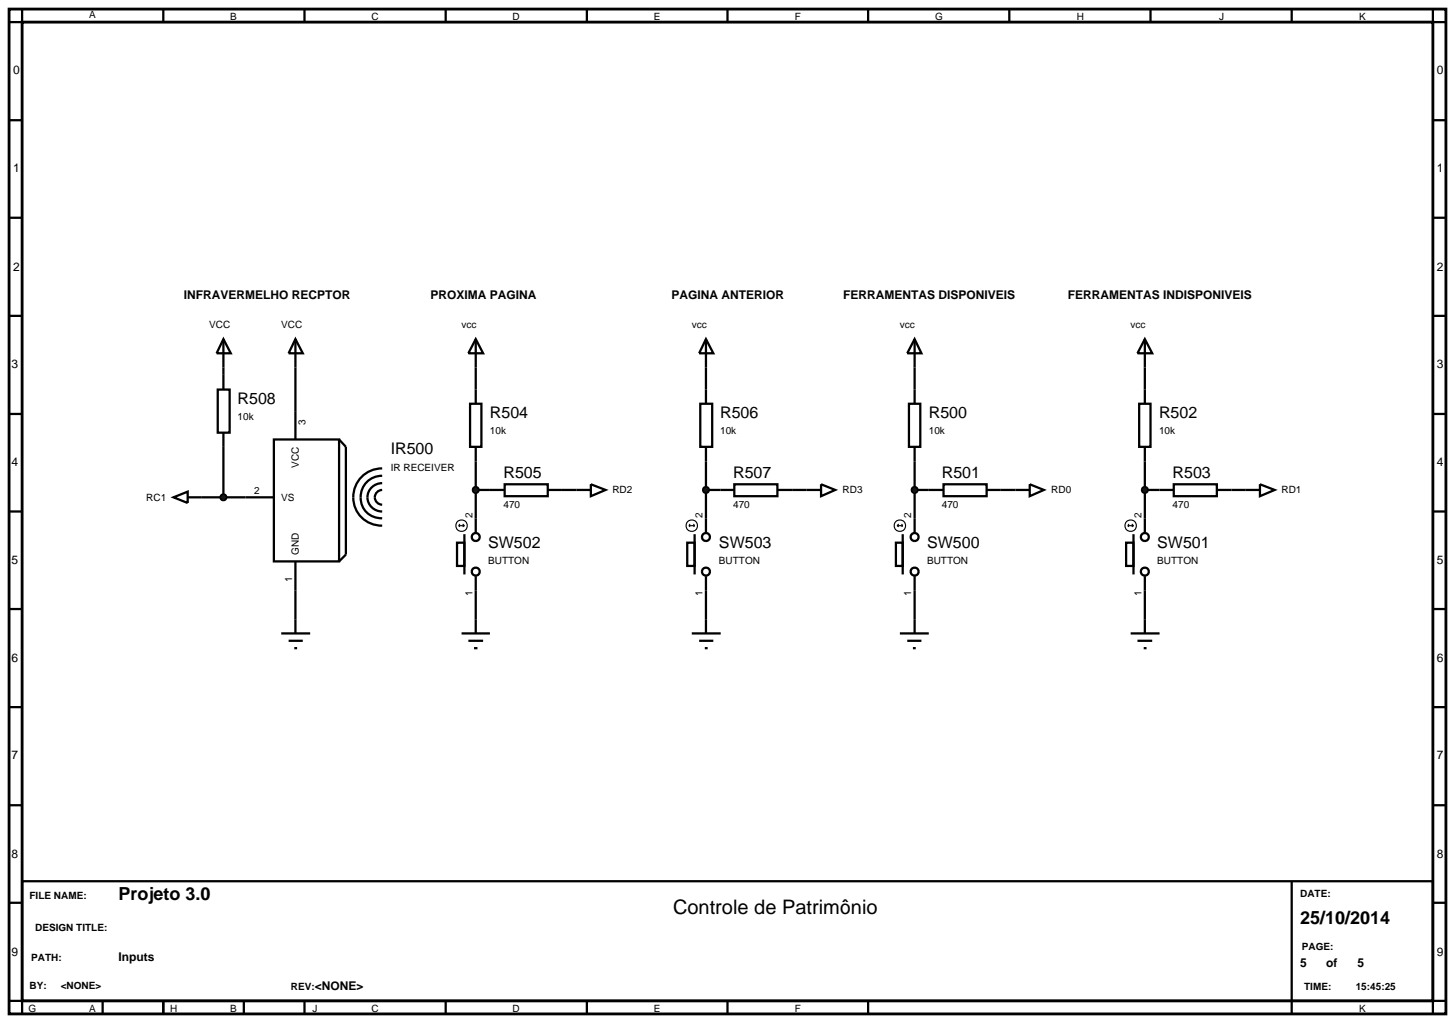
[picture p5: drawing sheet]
<svg xmlns="http://www.w3.org/2000/svg" width="257mm" height="180mm" viewBox="0 0 257 180" stroke-linecap="round" stroke-linejoin="round" font-family="sans-serif">
<path d="M1.6 1.6h253.4v177.2h-253.4zM3.9 3.9h248.8v172.6h-248.8z" fill="none" stroke="#000" stroke-width=".5"/>
<g fill="none" stroke="#000" stroke-width=".4">
<path d="M3.9 1.6v2.3h-2.3M28.8 1.6v2.3M53.7 1.6v2.3M78.6 1.6v2.3M103.5 1.6v2.3M128.3 1.6v2.3M153.1 1.6v2.3M178 1.6v2.3M202.9 1.6v2.3M227.8 1.6v2.3M252.7 1.6v2.3h2.3M1.6 21.2h2.3"/>
<path d="M1.6 38.4h2.3M252.7 21.2h2.3M252.7 38.4h2.3M1.6 55.7h2.3M161.3 59.8l1.2 2.5h-2.5zM161.3 59.8v11.4M252.7 55.7h2.3M1.6 73h2.3M39.4 64.8v1.3M39.4 78.8v8.9M52.1 64.8v7.7M83.9 64.8v3.9"/>
<path d="M124.5 64.8v3.9M160.3 71.2h2v7.6h-2zM161.3 78.8v15.2M201.9 64.8v3.9M252.7 73h2.3M1.6 90.2h2.3M35.6 87.7h7.7M83.9 86.4h2.5M83.9 81.4v10M99.1 86.4h2.6M124.5 86.4h2.6M124.5 81.4v10"/>
<path d="M139.7 86.4h2.5M158 95.7h1.2v4.1h-1.2zM159.2 94.2v7.1M161.3 86.4h5.1M166.4 85.4h7.6v2.1h-7.6zM174 86.4h7.6M181.6 85.4l2.5 1-2.5 1.1zM201.9 86.4h2.6M201.9 81.4v10M217.2 86.4h2.5M252.7 90.2h2.3M1.6 107.4h2.3"/>
<path d="M52.1 104.1v5.1M83.9 104.1v5.1M124.5 104.1v5.1M158.7 111.7h5.1M160 113h2.5M161 114.3h.5M161.3 101.6v10.1M201.9 104.1v5.1M252.7 107.4h2.3M1.6 124.7h2.3M252.7 124.7h2.3M1.6 142h2.3"/>
<path d="M1.6 159.2h2.3M3.9 155.4h248.8v21.1h-248.8zM227.8 155.4v23.4M252.7 142h2.3M252.7 159.2h2.3M1.6 176.5h2.3v2.3M18.1 176.5v2.3M28.8 176.5v2.3M43 176.5v2.3M53.7 176.5v2.3M78.6 176.5v2.3M103.5 176.5v2.3"/>
<path d="M128.3 176.5v2.3M153.1 176.5v2.3M255 176.5h-2.3v2.3"/>
<circle cx="161.3" cy="94.7" r=".7"/>
<circle cx="161.3" cy="100.8" r=".7"/>
</g>
<g fill="none" stroke="#000" stroke-width=".2">
<path d="M158.2 92.7h1M158.2 92.7l.3 .2M158.5 92.4l-.3 .3M159 92.4l.2 .3M159.2 92.7l-.2 .2"/>
<circle cx="158.7" cy="92.7" r="1.01"/>
</g>
<path d="M160.9 86.1l.4-.2-.5 .5zM161.3 85.9l.3 .1 .2 .4zM161.3 86.9l.5-.5-.1 .3zM160.8 86.4l.5 .5-.4-.2z" fill="#004000" stroke="#000" stroke-width=".4"/>
<path d="M161.3 85.9l.5 .5-.5 .5-.5-.5z" fill="#004000"/>
<g fill="none" stroke="#000" stroke-width=".4">
<path d="M201.9 59.8l1.3 2.5h-2.6zM201.9 59.8v5M200.9 71.2h2v7.6h-2zM201.9 68.7v2.5M201.9 78.8v2.6M198.6 95.7h1.3v4.1h-1.3zM199.9 94.2v7.1M201.9 91.4v2.6M204.5 86.4h2.5M207 85.4h7.6v2.1h-7.6zM214.6 86.4h2.6M219.7 86.4h2.5"/>
<path d="M222.2 85.4l2.6 1-2.6 1.1zM199.4 111.7h5.1M200.6 113h2.6M201.7 114.3h.5M201.9 101.6v2.5M201.9 109.2v2.5"/>
<circle cx="201.9" cy="94.7" r=".7"/>
<circle cx="201.9" cy="100.8" r=".7"/>
</g>
<g fill="none" stroke="#000" stroke-width=".2">
<path d="M198.9 92.7h1M198.9 92.7l.2 .2M199.1 92.4l-.2 .3M199.6 92.4l.3 .3M199.9 92.7l-.3 .2"/>
<circle cx="199.4" cy="92.7" r="1.01"/>
</g>
<path d="M201.5 86.1l.4-.2-.5 .5zM201.9 85.9l.4 .2 .1 .3zM202.4 86.4l-.1 .3-.4 .2zM201.4 86.4l.5 .5-.4-.2z" fill="#004000" stroke="#000" stroke-width=".4"/>
<path d="M201.4 86.4l.5-.5 .5 .5-.5 .5z" fill="#004000"/>
<g fill="none" stroke="#000" stroke-width=".4">
<path d="M83.9 59.8l1.3 2.5h-2.6zM83.9 59.8v5M82.9 71.2h2v7.6h-2zM83.9 68.7v2.5M83.9 78.8v2.6M80.6 95.7h1.3v4.1h-1.3zM81.9 94.2v7.1M83.9 91.4v2.6M86.4 86.4h2.6M89 85.4h7.6v2.1h-7.6zM96.6 86.4h2.5M101.7 86.4h2.5"/>
<path d="M104.2 85.4l2.6 1-2.6 1.1zM81.4 111.7h5M82.6 113h2.6M83.6 114.3h.6M83.9 101.6v2.5M83.9 109.2v2.5"/>
<circle cx="83.9" cy="94.7" r=".7"/>
<circle cx="83.9" cy="100.8" r=".7"/>
</g>
<g fill="none" stroke="#000" stroke-width=".2">
<path d="M80.9 92.7h1M80.9 92.7l.2 .2M81.1 92.4l-.2 .3M81.6 92.4l.3 .3M81.9 92.7l-.3 .2"/>
<circle cx="81.4" cy="92.7" r="1.01"/>
</g>
<path d="M83.5 86.1l.4-.2-.5 .5zM83.9 85.9l.4 .2 .1 .3zM84.4 86.4l-.1 .3-.4 .2zM83.4 86.4l.5 .5-.4-.2z" fill="#004000" stroke="#000" stroke-width=".4"/>
<path d="M83.4 86.4l.5-.5 .5 .5-.5 .5z" fill="#004000"/>
<g fill="none" stroke="#000" stroke-width=".4">
<path d="M124.5 59.8l1.3 2.5h-2.5zM124.5 59.8v5M123.5 71.2h2.1v7.6h-2.1zM124.5 68.7v2.5M124.5 78.8v2.6M121.2 95.7h1.3v4.1h-1.3zM122.5 94.2v7.1M124.5 91.4v2.6M127.1 86.4h2.4M129.5 85.4h7.6v2.1h-7.6zM137.1 86.4h2.6M142.2 86.4h2.6"/>
<path d="M144.8 85.4l2.5 1-2.5 1.1zM122 111.7h5.1M123.3 113h2.5M124.3 114.3h.5M124.5 101.6v2.5M124.5 109.2v2.5"/>
<circle cx="124.5" cy="94.7" r=".7"/>
<circle cx="124.5" cy="100.8" r=".7"/>
</g>
<g fill="none" stroke="#000" stroke-width=".2">
<path d="M121.5 92.7h1M121.5 92.7l.2 .2M121.7 92.4l-.2 .3M122.3 92.4l.2 .3M122.5 92.7l-.2 .2"/>
<circle cx="122" cy="92.7" r="1.01"/>
</g>
<path d="M124.2 86l.3-.1-.5 .5zM124.5 85.9l.3 .1 .2 .4zM125 86.4l-.1 .3-.4 .2zM124 86.4l.5 .5-.4-.2z" fill="#004000" stroke="#000" stroke-width=".4"/>
<path d="M124 86.4l.5-.5 .5 .5-.5 .5z" fill="#004000"/>
<g fill="none" stroke="#000" stroke-width=".4">
<path d="M39.4 59.8l1.3 2.5h-2.5zM39.4 59.8v5M52.1 59.8l1.3 2.5h-2.5zM52.1 59.8v5M38.4 68.7h2.1v7.6h-2.1zM39.4 66.1v2.6M39.4 76.3v2.5M48.3 77.5h11.5v21.5h-11.5zM52.1 72.5v5M59.8 77.5l1.2 1.3v19l-1.2 1.2M30.6 87.7l2.5-1v2zM33.1 87.7h2.5"/>
<path d="M43.3 87.7h5M52.1 99v5.1M67.4 86.4a1.3 1.3 0 0 0-1.3 1.3 1.3 1.3 0 0 0 1.3 1.3M67.4 85.2a2.5 2.5 0 0 0-2.6 2.5 2.5 2.5 0 0 0 2.6 2.5M67.4 83.9a3.8 3.8 0 0 0-3.8 3.8 3.8 3.8 0 0 0 3.8 3.7M67.4 82.6a5.1 5.1 0 0 0-5.1 5.1 5.1 5.1 0 0 0 5.1 5"/>
</g>
<path d="M39 87.4l.4-.2-.5 .5zM39.4 87.2l.4 .2 .1 .3zM39.9 87.7l-.1 .3-.4 .2zM38.9 87.7l.5 .5-.4-.2z" fill="#004000" stroke="#000" stroke-width=".4"/>
<path d="M38.9 87.7l.5-.5 .5 .5-.5 .5z" fill="#004000"/>
<path d="M49.6 111.7h5.1M50.9 113h2.5M51.9 114.3h.5M52.1 109.2v2.5" fill="none" stroke="#000" stroke-width=".4"/>
<text font-size="3.5" x="118.7" y="161.2">Controle de Patrimônio</text>
<g font-size="3.2">
<text x="20.9" y="158.8">Projeto 3.0</text>
<text x="229.3" y="162.9">25/10/2014</text>
</g>
<g font-size="2.8">
<text x="41.9" y="71.3">R508</text>
<text x="86.4" y="73.8">R504</text>
<text x="127" y="73.8">R506</text>
<text x="163.8" y="73.8">R500</text>
<text x="204.4" y="73.8">R502</text>
<text x="68.9" y="80.1">IR500</text>
<text x="88.8" y="84.3">R505</text>
<text x="129.3" y="84.3">R507</text>
<text x="166.1" y="84.3">R501</text>
<text x="206.8" y="84.3">R503</text>
<text x="86.1" y="96.6">SW502</text>
<text x="126.8" y="96.6">SW503</text>
<text x="163.5" y="96.6">SW500</text>
<text x="204.1" y="96.6">SW501</text>
</g>
<g font-size="2.1">
<text x="2.3" y="13.1">0</text>
<text x="253.4" y="13.1">0</text>
<text x="2.3" y="30.4">1</text>
<text x="253.4" y="30.4">1</text>
<text x="2.3" y="47.7">2</text>
<text x="253.4" y="47.7">2</text>
<text x="32.4" y="52.7">INFRAVERMELHO RECPTOR</text>
<text x="75.9" y="52.7">PROXIMA PAGINA</text>
<text x="118.4" y="52.7">PAGINA ANTERIOR</text>
<text x="148.7" y="52.7">FERRAMENTAS DISPONIVEIS</text>
<text x="188.3" y="52.7">FERRAMENTAS INDISPONIVEIS</text>
<text x="2" y="64.9">3</text>
<text x="253.4" y="64.9">3</text>
<text x="2" y="82.2">4</text>
<text x="253.4" y="82.2">4</text>
<text x="2" y="99.4">5</text>
<text x="253.4" y="99.4">5</text>
<text x="2" y="116.7">6</text>
<text x="253.4" y="116.7">6</text>
<text x="2" y="133.9">7</text>
<text x="253.4" y="133.9">7</text>
<text x="2" y="151.2">8</text>
<text x="253.4" y="151.2">8</text>
<text x="2" y="168.5">9</text>
<text x="20.9" y="169.5">Inputs</text>
<text x="229.3" y="170.5">5</text>
<text x="233.9" y="170.5">of</text>
<text x="239.4" y="170.5">5</text>
<text x="253.4" y="168.5">9</text>
<text x="55.5" y="174.6">&lt;NONE&gt;</text>
</g>
<g font-size="1.8">
<text x="15.7" y="3.2">A</text>
<text x="40.6" y="3.5">B</text>
<text x="65.5" y="3.5">C</text>
<text x="90.4" y="3.5">D</text>
<text x="115.3" y="3.5">E</text>
<text x="140.2" y="3.5">F</text>
<text x="164.9" y="3.5">G</text>
<text x="189.9" y="3.5">H</text>
<text x="215" y="3.5">J</text>
<text x="239.7" y="3.5">K</text>
<text x="36.9" y="57.8">VCC</text>
<text x="49.6" y="57.8">VCC</text>
<text x="81.4" y="57.8">vcc</text>
<text x="122" y="57.8">vcc</text>
<text x="158.7" y="57.8">vcc</text>
<text x="199.4" y="57.8">vcc</text>
<text x="41.9" y="74.1">10k</text>
<text x="53.9" y="75" transform="rotate(-90 53.9 75)">3</text>
<text x="86.4" y="76.6">10k</text>
<text x="127" y="76.6">10k</text>
<text x="163.8" y="76.6">10k</text>
<text x="204.4" y="76.6">10k</text>
<text x="52.7" y="82.5" transform="rotate(-90 52.7 82.5)">VCC</text>
<text x="68.9" y="83">IR RECEIVER</text>
<text x="25.8" y="88.3">RC1</text>
<text x="44.8" y="87.1">2</text>
<text x="49.6" y="88.3">VS</text>
<text x="88.8" y="89.5">470</text>
<text x="108" y="87">RD2</text>
<text x="129.3" y="89.5">470</text>
<text x="148.6" y="87">RD3</text>
<text x="166.1" y="89.5">470</text>
<text x="185.4" y="87">RD0</text>
<text x="206.8" y="89.5">470</text>
<text x="226" y="87">RD1</text>
<text x="83.3" y="91.4" transform="rotate(-90 83.3 91.4)">2</text>
<text x="123.9" y="91.4" transform="rotate(-90 123.9 91.4)">2</text>
<text x="160.7" y="91.4" transform="rotate(-90 160.7 91.4)">2</text>
<text x="201.3" y="91.4" transform="rotate(-90 201.3 91.4)">2</text>
<text x="52.7" y="97.8" transform="rotate(-90 52.7 97.8)">GND</text>
<text x="86.1" y="99.4">BUTTON</text>
<text x="126.8" y="99.4">BUTTON</text>
<text x="163.5" y="99.4">BUTTON</text>
<text x="204.1" y="99.4">BUTTON</text>
<text x="51.5" y="102.6" transform="rotate(-90 51.5 102.6)">1</text>
<text x="83.3" y="105.1" transform="rotate(-90 83.3 105.1)">1</text>
<text x="123.9" y="105.1" transform="rotate(-90 123.9 105.1)">1</text>
<text x="160.7" y="105.1" transform="rotate(-90 160.7 105.1)">1</text>
<text x="201.3" y="105.1" transform="rotate(-90 201.3 105.1)">1</text>
<text x="5.2" y="158.6">FILE NAME:</text>
<text x="229.3" y="158.1">DATE:</text>
<text x="6.2" y="164.2">DESIGN TITLE:</text>
<text x="229.6" y="167.5">PAGE:</text>
<text x="5.5" y="169.5">PATH:</text>
<text x="5" y="178.4">G</text>
<text x="5.2" y="174.4">BY:</text>
<text x="10.7" y="174.4">&lt;NONE&gt;</text>
<text x="15.7" y="178.4">A</text>
<text x="30" y="178.4">H</text>
<text x="40.6" y="178.4">B</text>
<text x="51.3" y="174.6">REV:</text>
<text x="55.1" y="178.4">J</text>
<text x="65.5" y="178.4">C</text>
<text x="90.4" y="178.4">D</text>
<text x="115.3" y="178.4">E</text>
<text x="140.2" y="178.4">F</text>
<text x="230" y="174.6">TIME:</text>
<text x="239.1" y="174.6">15:45:25</text>
<text x="239.7" y="178.4">K</text>
</g>
</svg>
